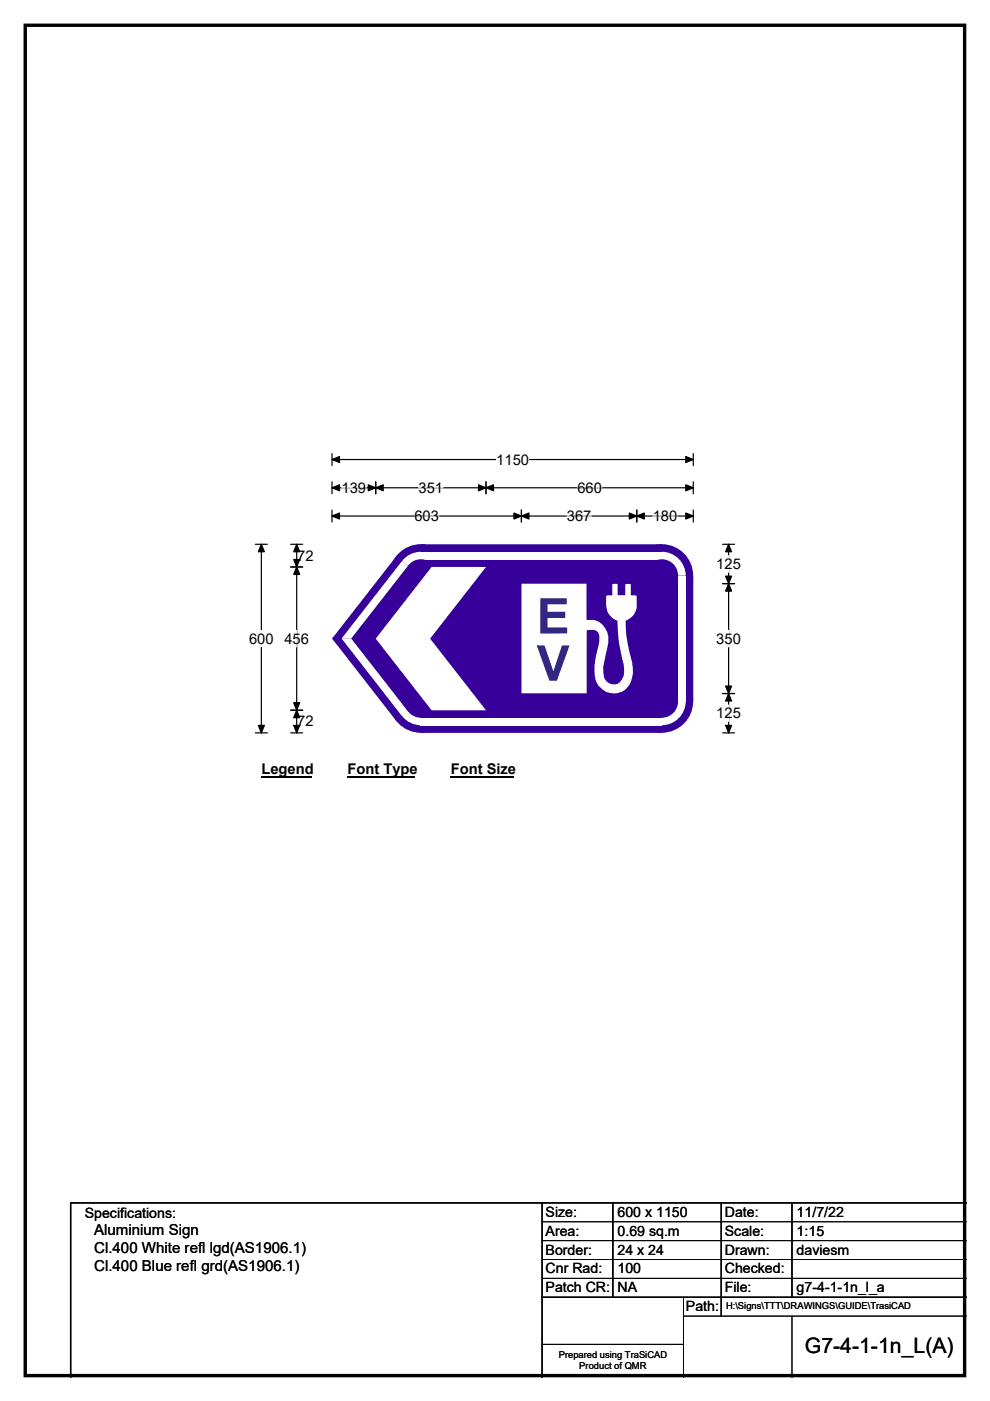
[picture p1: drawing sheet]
<svg xmlns="http://www.w3.org/2000/svg" width="210mm" height="297mm" viewBox="0 0 210 297" stroke-linecap="round" stroke-linejoin="round" font-family="sans-serif">
<path d="M5.4 5.4h199.2v286.3h-199.2z" fill="none" stroke="#000" stroke-width=".72"/>
<path d="M70.4 97.4h76.6M70.4 96.2v2.5M147 96.2v2.5" fill="none" stroke="#000" stroke-width=".25"/>
<path d="M70.4 97.4l1.6-.6v1.3zM145.5 96.8l1.5 .6-1.5 .7z" fill="#000" stroke="#000" stroke-width=".25"/>
<path d="M105.3 95.7h6.9v3.5h-6.9z" fill="#fff"/>
<g fill="none" stroke="#000" stroke-width=".25">
<path d="M54.2 115.4h2.5M55.4 115.4v40M70.4 103.4h76.6M70.4 102.2v2.5M70.4 108.1v2.6M70.4 109.4h76.6M79.7 102.2v2.5M103.1 102.2v2.5M110.6 108.1v2.6M135.1 108.1v2.6M147 108.1v2.6M147 102.2v2.5"/>
<path d="M54.2 155.4h2.5"/>
</g>
<g fill="#000" stroke="#000" stroke-width=".25">
<path d="M55.4 115.4l.7 1.6h-1.3zM70.4 103.4l1.6-.6v1.3zM70.4 109.4l1.6-.6v1.2zM79.7 103.4l1.6-.6v1.3zM78.1 102.8l1.6 .6-1.6 .7zM101.5 102.8l1.6 .6-1.6 .7zM103.1 103.4l1.6-.6v1.3zM110.6 109.4l1.6-.6v1.2zM109 108.8l1.6 .6-1.6 .6zM133.5 108.8l1.6 .6-1.6 .6zM135.1 109.4l1.6-.6v1.2zM145.5 102.8l1.5 .6-1.5 .7z"/>
<path d="M145.5 108.8l1.5 .6-1.5 .6zM54.8 153.8h1.3l-.7 1.6z"/>
</g>
<path d="M72.5 103.4h5.2M87.9 109.4h5.2M88.8 103.4h5.2M120.2 109.4h5.2M122.5 103.4h5.2M138.5 109.4h5.2" fill="none" stroke="#fff" stroke-width=".25"/>
<path d="M52.8 133.6h5.2v3.5h-5.2z" fill="#fff"/>
<path d="M61.7 115.4h2.5M62.9 115.4v40M153.3 115.4h2.5M154.5 115.4v40M61.7 120.2h2.5M153.3 123.7h2.5M61.7 150.6h2.5M61.7 155.4h2.5M153.3 155.4h2.5M153.3 147h2.5" fill="none" stroke="#000" stroke-width=".25"/>
<path d="M62.9 115.4l.7 1.6h-1.3zM154.5 115.4l.7 1.6h-1.3zM62.9 120.2l.7 1.6h-1.3zM62.3 118.6h1.3l-.7 1.6zM154.5 123.7l.7 1.6h-1.3zM153.9 122.2h1.3l-.7 1.5zM62.3 149h1.3l-.7 1.6zM62.9 150.6l.7 1.6h-1.3zM62.3 153.8h1.3l-.7 1.6zM153.9 145.5h1.3l-.7 1.5zM154.5 147l.7 1.6h-1.3zM153.9 153.8h1.3l-.7 1.6z" fill="#000" stroke="#000" stroke-width=".25"/>
<path d="M154.5 117.8v3.5M62.9 133.6v3.5M154.5 133.6v3.5M154.5 149.5v3.5" fill="none" stroke="#fff" stroke-width=".25"/>
<path d="M55.4 161.4h10.8v3.5h-10.8z" fill="#fff"/>
<path d="M55.4 164.7h10.8" fill="none" stroke="#000" stroke-width=".32"/>
<path d="M73.7 161.4h14.4v3.5h-14.4z" fill="#fff"/>
<path d="M73.7 164.7h14.4" fill="none" stroke="#000" stroke-width=".32"/>
<path d="M95.6 161.4h13.5v3.5h-13.5z" fill="#fff"/>
<path d="M95.6 164.7h13.5" fill="none" stroke="#000" stroke-width=".32"/>
<g fill="#37009b">
<path d="M84 118l5.3-2.6h51.1l6.6 6.7v26.6l-6.6 6.7h-51.1l-5.3-2.6-13.4-17.2v-.4z" fill-rule="evenodd"/>
<circle cx="89.3" cy="122" r="6.7"/>
<circle cx="70.8" cy="135.4" r=".33"/>
<circle cx="89.3" cy="148.7" r="6.7"/>
<circle cx="140.4" cy="148.7" r="6.7"/>
<circle cx="140.4" cy="122" r="6.7"/>
</g>
<g fill="#fff">
<path d="M89.3 117h51.1v1.6h-51.1z" fill-rule="evenodd"/>
<path d="M85.7 118.4a5 5 0 0 1 3.6-1.4v5l-4-3.1z" fill-rule="evenodd"/>
</g>
<circle cx="89.3" cy="122" r="3.5" fill="#37009b"/>
<g fill="#fff">
<path d="M85.3 118.9l1.3 1-12.1 15.5h-2z"/>
<path d="M72.5 135.4h2l12.1 15.5-1.3 .9z"/>
<path d="M85.3 151.8l4-3.1v5.1a5.1 5.1 0 0 1-4-2z" fill-rule="evenodd"/>
</g>
<circle cx="89.3" cy="148.7" r="3.5" fill="#37009b"/>
<g fill="#fff">
<path d="M89.3 152.2h51.1v1.6h-51.1z" fill-rule="evenodd"/>
<path d="M140.4 148.7l5-.1a5.1 5.1 0 0 1-5 5.2z" fill-rule="evenodd"/>
</g>
<circle cx="140.4" cy="148.7" r="3.5" fill="#37009b"/>
<g fill="#fff">
<path d="M143.8 122.1h1.7v26.6h-1.7z" fill-rule="evenodd"/>
<path d="M140.4 117a5.1 5.1 0 0 1 5 5h-5z" fill-rule="evenodd"/>
</g>
<circle cx="140.4" cy="122" r="3.5" fill="#37009b"/>
<path d="M91.5 120.2h11.6l-11.9 15.2 11.9 15.2h-11.6l-11.8-15.2z" fill-rule="evenodd" fill="#fff"/>
<path d="M110.6 123.7h13.8v7.6l.1 .1a4 4 0 0 1 4.5 4.8l-.5 2.4a10.2 10.2 0 0 0-.4 4.8 2.13 2.13 0 0 0 2.1 1.7 2.13 2.13 0 0 0 2-1.7 6.9 6.9 0 0 0-.2-3.7l-.3-1.1a27.8 27.8 0 0 1-.7-7 3.6 3.6 0 0 1-2.4-3.3v-1.9l.2-.2h1.1v-2.3l.1-.1 1 .1v2.3h1.6v-2.2l.2-.2h.9l.1 .1v2.3h1.1l.1 .2a5.1 5.1 0 0 1-.5 3.9l-1.1 1-.7 .3a31.1 31.1 0 0 0 1.4 8.9 5.3 5.3 0 0 1-2.3 6.2 4.1 4.1 0 0 1-5.7-4.4 31.6 31.6 0 0 1 1-6.4 1.94 1.94 0 0 0-.6-2.2l-.5-.1h-1.2l-.4 .2v13.2h-13.8z" fill-rule="evenodd" fill="#fefefe"/>
<g fill="#302882">
<path d="M114.6 126.8h5.6v1.3h-4.1v1.6h3.8v1.3h-3.8v2h4.2v1.3h-5.7z" fill-rule="evenodd"/>
<path d="M113.8 136.8l1.7 .1 1.9 5.5 1.8-5.5h1.6l-2.7 7.4h-1.6z" fill-rule="evenodd"/>
</g>
<path d="M115 255v37M130 255v20M153 255v24M168 255v20M205 255h-190v37M115 275h90" fill="none" stroke="#000" stroke-width=".3"/>
<path d="M115 259h90M115 263h90M115 267h90M115 271h90M145 279h60M145 275v17M168 279v13M115 285h30" fill="none" stroke="#000" stroke-width=".21"/>
<text font-size="4.5" x="170.7" y="286.9">G7-4-1-1n_L(A)</text>
<g font-size="3.2">
<text x="20" y="261.9">Aluminium Sign</text>
<text x="20" y="265.7">Cl.400 White refl lgd(AS1906.1)</text>
<text x="20" y="269.6">Cl.400 Blue refl grd(AS1906.1)</text>
</g>
<g font-size="3.1">
<text x="105.3" y="98.5">1150</text>
<text x="72.5" y="104.5">139</text>
<text x="88.8" y="104.5">351</text>
<text x="122.5" y="104.5">660</text>
<text x="87.9" y="110.5">603</text>
<text x="120.2" y="110.5">367</text>
<text x="138.5" y="110.5">180</text>
<text x="63" y="118.9">72</text>
<text x="151.9" y="120.6">125</text>
<text x="52.8" y="136.4">600</text>
<text x="60.3" y="136.4">456</text>
<text x="151.9" y="136.4">350</text>
<text x="63" y="154">72</text>
<text x="151.9" y="152.3">125</text>
<text x="55.4" y="164.2">Legend</text>
<text x="73.7" y="164.2">Font Type</text>
<text x="95.6" y="164.2">Font Size</text>
</g>
<g font-size="3">
<text x="115.7" y="258">Size:</text>
<text x="131" y="258">600 x 1150</text>
<text x="153.7" y="258">Date:</text>
<text x="169" y="258">11/7/22</text>
<text x="18" y="258.2">Specifications:</text>
<text x="115.7" y="262">Area:</text>
<text x="131" y="262">0.69 sq.m</text>
<text x="153.7" y="262">Scale:</text>
<text x="169" y="262">1:15</text>
<text x="115.7" y="266">Border:</text>
<text x="115.7" y="270">Cnr Rad:</text>
<text x="131" y="266">24 x 24</text>
<text x="131" y="270">100</text>
<text x="153.7" y="266">Drawn:</text>
<text x="153.7" y="270">Checked:</text>
<text x="169" y="266">daviesm</text>
<text x="115.7" y="274">Patch CR:</text>
<text x="131" y="274">NA</text>
<text x="153.7" y="274">File:</text>
<text x="169" y="274">g7-4-1-1n_l_a</text>
<text x="145.5" y="278">Path:</text>
</g>
<g font-size="2">
<text x="154" y="277.6">H:\Signs\TTT\DRAWINGS\GUIDE\TrasiCAD</text>
<text x="118.5" y="287.8">Prepared using TraSiCAD</text>
<text x="122.9" y="290.2">Product of QMR</text>
</g>
</svg>
